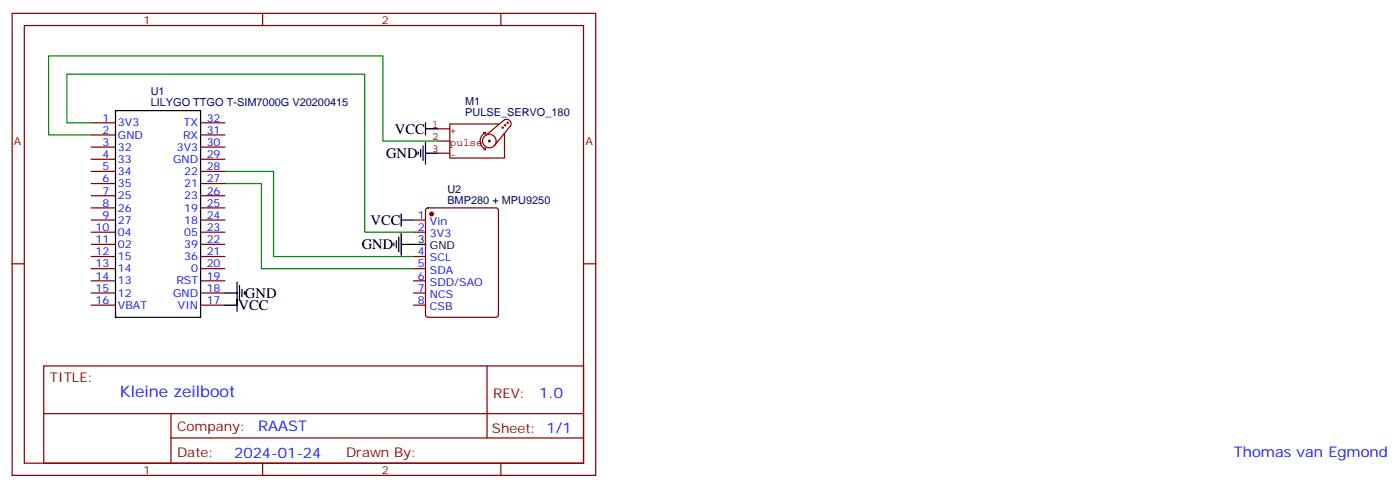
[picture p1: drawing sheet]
<svg xmlns="http://www.w3.org/2000/svg" width="406mm" height="142mm" viewBox="0 0 406 142" stroke-linecap="round" stroke-linejoin="round" font-family="sans-serif">
<g fill="none" stroke="#870000" stroke-width=".35">
<path d="M3.5 3.9h169.4v134h-169.4zM7.1 7.4h162.2v127h-162.2zM76.2 3.9v3.5M145.3 3.9v3.5M26.5 35.6h7M26.5 39.2h7M58.2 35.6h7.1M58.2 39.2h7.1M26.5 42.7h7M26.5 46.2h7M26.5 49.7h7M26.5 53.3h7"/>
<path d="M26.5 56.8h7M58.2 42.7h7.1M58.2 46.2h7.1M58.2 49.7h7.1M58.2 53.3h7.1M58.2 56.8h7.1M3.5 76.6h3.6M26.5 60.3h7M26.5 63.9h7M26.5 67.4h7M26.5 70.9h7M26.5 74.4h7"/>
<path d="M26.5 78h7M58.2 60.3h7.1M58.2 63.9h7.1M58.2 67.4h7.1M58.2 70.9h7.1M58.2 74.4h7.1M58.2 78h7.1M119.9 63.9h3.6M119.9 67.4h3.6M119.9 74.4h3.6M119.9 78h3.6M123.7 60.5l.5-.2h19.7l.7 .5v30.6l-.4 .6-20 .1-.7-.5v-30.6z"/>
<path d="M169.3 76.6h3.6M26.5 81.5h7M26.5 85h7M26.5 88.5h7M58.2 81.5h7.1M58.2 85h7.1M58.2 88.5h7.1M119.9 81.5h3.6M119.9 85h3.6M119.9 88.5h3.6M12.7 106.2h156.6v28.2h-156.6zM141.3 106.2v20.9"/>
<path d="M12.7 120h156.5M49.6 127.1h119.6M49.6 120v14.1M76.2 134.4v3.5M145.3 134.4v3.5"/>
</g>
<g fill="none" stroke="#000" stroke-width=".35">
<path d="M33.5 32.1h24.7v60h-24.7zM123.5 35.6v3.6M123.5 37.4h3.5M121.4 44.1v.7M122.1 43.4v2.1M122.8 42.3v4.3M123.5 44.5h3.5M123.5 41.3v6.3M114.3 70.6v.7M115 69.8v2.2M115.7 68.8v4.2M116.4 63.9h3.5"/>
<path d="M116.4 62.1v3.5M116.4 67.7v6.4M116.4 70.9h7.1M65.3 85h3.5M65.3 88.5h3.5M68.8 81.8v8.5M69.5 82.9v4.2M70.2 84v2.1M70.9 84.7v.7"/>
</g>
<g fill="none" stroke="#850000" stroke-width=".35">
<path d="M127 37.4h3.5M140.2 38.5h.7M140.9 38.5l-.1 .5M140.9 38.5a2.68 2.68 0 0 0-1.6 2.4 2.68 2.68 0 0 0 1.6 2.5M141.1 39.2l5.3-4.4a1.31 1.31 0 0 1 1.5 .2 1.31 1.31 0 0 1 .3 1.5l-4.8 5.8M144.6 36h-14.1v9.9h15.9v-7.1M146 37l-.1-.1-.2 .1 .3 .2M146.8 36.3l-.2-.1-.2 .1 .3 .2M147.5 35.6l-.2-.1-.2 .1 .3 .1M127 40.9h3.5M127 44.5h3.5M140.4 43.4h.5"/>
<path d="M140.8 42.9l.1 .5M142.2 40.9l-.2-.2-.3 .2 .5 .2M144 40.9a1.98 1.98 0 0 0-3-1.7 1.98 1.98 0 0 0-.1 3.4 1.98 1.98 0 0 0 3.1-1.5"/>
</g>
<circle cx="125.2" cy="62.1" r=".53" fill="#870000" stroke="#870000" stroke-width=".35"/>
<path d="M26.5 35.6h-7.1v-14.1h86.4v45.9h14.1M26.5 39.2h-12.4v-23h97v24.7h15.9M65.3 49.7h14.1v24.7h40.5M65.3 53.3h10.5v24.7h44.1" fill="none" stroke="#008700" stroke-width=".35"/>
<text font-size="4.6" fill="#00f" x="34.8" y="115.2">Kleine zeilboot</text>
<g font-size="4.2">
<text x="114.6" y="38.8">VCC</text>
<text x="112" y="45.9">GND</text>
<text x="107.5" y="65.3">VCC</text>
<text x="105" y="72.3">GND</text>
<text x="69.2" y="90">VCC</text>
<text x="71.1" y="86.4">GND</text>
</g>
<g font-size="4.2" fill="#00f">
<text x="156.5" y="115.4">1.0</text>
<text x="74.9" y="125">RAAST</text>
<text x="68" y="132.8">2024-01-24</text>
<text x="358.1" y="132.6">Thomas van Egmond</text>
</g>
<g font-size="3.9" fill="#800">
<text x="14.5" y="110.8">TITLE:</text>
<text x="143.1" y="115.4">REV:</text>
<text x="51.4" y="125">Company:</text>
<text x="142.7" y="125.6">Sheet: 1/1</text>
<text x="51.4" y="132.6">Date:</text>
<text x="100.4" y="132.7">Drawn By:</text>
</g>
<g font-size="3.2" fill="#800">
<text x="41.6" y="6.9">1</text>
<text x="110.8" y="6.9">2</text>
<text x="4.1" y="42">A</text>
<text x="169.9" y="42">A</text>
<text x="41.6" y="137.4">1</text>
<text x="110.8" y="137.4">2</text>
</g>
<g font-size="3.2" fill="#000080">
<text x="43.7" y="27.6">U1</text>
<text x="43.7" y="30.9">LILYGO TTGO T-SIM7000G V20200415</text>
<text x="135" y="33.5">PULSE_SERVO_180</text>
<text x="135" y="30.4">M1</text>
<text x="129.8" y="59.1">BMP280 + MPU9250</text>
<text x="129.8" y="56">U2</text>
</g>
<g font-size="3.2" fill="#00f">
<text x="29.7" y="35.3">1</text>
<text x="60" y="35.3">32</text>
<text x="29.7" y="38.8">2</text>
<text x="34.2" y="36.7">3V3</text>
<text x="34.2" y="40.2">GND</text>
<text x="53.1" y="40.2">RX</text>
<text x="53.4" y="36.7">TX</text>
<text x="60" y="38.8">31</text>
<text x="29.7" y="42.3">3</text>
<text x="29.7" y="45.9">4</text>
<text x="34.2" y="43.7">32</text>
<text x="34.2" y="47.3">33</text>
<text x="50.2" y="47.3">GND</text>
<text x="51.3" y="43.7">3V3</text>
<text x="60" y="45.9">29</text>
<text x="60" y="42.3">30</text>
<text x="29.7" y="49.4">5</text>
<text x="29.7" y="52.9">6</text>
<text x="34.2" y="50.8">34</text>
<text x="53.5" y="50.8">22</text>
<text x="60" y="52.9">27</text>
<text x="60" y="49.4">28</text>
<text x="29.7" y="56.4">7</text>
<text x="29.7" y="60">8</text>
<text x="34.2" y="54.3">35</text>
<text x="34.2" y="57.9">25</text>
<text x="53.5" y="57.9">23</text>
<text x="53.5" y="54.3">21</text>
<text x="60" y="60">25</text>
<text x="60" y="56.4">26</text>
<text x="29.7" y="63.5">9</text>
<text x="34.2" y="61.4">26</text>
<text x="34.2" y="64.9">27</text>
<text x="53.5" y="64.9">18</text>
<text x="53.5" y="61.4">19</text>
<text x="60" y="63.5">24</text>
<text x="121.3" y="63.5">1</text>
<text x="124.8" y="65.3">Vin</text>
<text x="27.7" y="67">10</text>
<text x="27.7" y="70.6">11</text>
<text x="34.2" y="68.4">04</text>
<text x="34.2" y="72">02</text>
<text x="53.5" y="72">39</text>
<text x="53.5" y="68.4">05</text>
<text x="60" y="70.6">22</text>
<text x="60" y="67">23</text>
<text x="121.3" y="67">2</text>
<text x="124.8" y="68.8">3V3</text>
<text x="27.7" y="74.1">12</text>
<text x="27.7" y="77.6">13</text>
<text x="34.2" y="75.5">15</text>
<text x="53.5" y="75.5">36</text>
<text x="60" y="77.6">20</text>
<text x="60" y="74.1">21</text>
<text x="121.3" y="74.1">4</text>
<text x="121.3" y="77.6">5</text>
<text x="124.8" y="75.8">SCL</text>
<text x="27.7" y="81.1">14</text>
<text x="34.2" y="79">14</text>
<text x="34.2" y="82.5">13</text>
<text x="51.2" y="82.5">RST</text>
<text x="55.5" y="79">0</text>
<text x="60" y="81.1">19</text>
<text x="121.3" y="81.1">6</text>
<text x="124.8" y="79.4">SDA</text>
<text x="124.8" y="82.9">SDD/SAO</text>
<text x="27.7" y="84.7">15</text>
<text x="27.7" y="88.2">16</text>
<text x="34.2" y="86.1">12</text>
<text x="34.2" y="89.6">VBAT</text>
<text x="50.2" y="86.1">GND</text>
<text x="51.6" y="89.6">VIN</text>
<text x="60" y="88.2">17</text>
<text x="60" y="84.7">18</text>
<text x="121.3" y="84.7">7</text>
<text x="121.3" y="88.2">8</text>
<text x="124.8" y="86.4">NCS</text>
<text x="124.8" y="90">CSB</text>
</g>
<g font-size="3.2" fill="#840000">
<text x="125.4" y="40.6">2</text>
<text x="125.4" y="37">1</text>
<text x="130.6" y="38.9">+</text>
<text x="125.4" y="44.1">3</text>
<text x="130.6" y="42.4">pulse</text>
<text x="130.6" y="45.9">-</text>
</g>
<g font-size="3.2">
<text x="121.3" y="70.6">3</text>
<text x="124.8" y="72.3">GND</text>
</g>
</svg>
